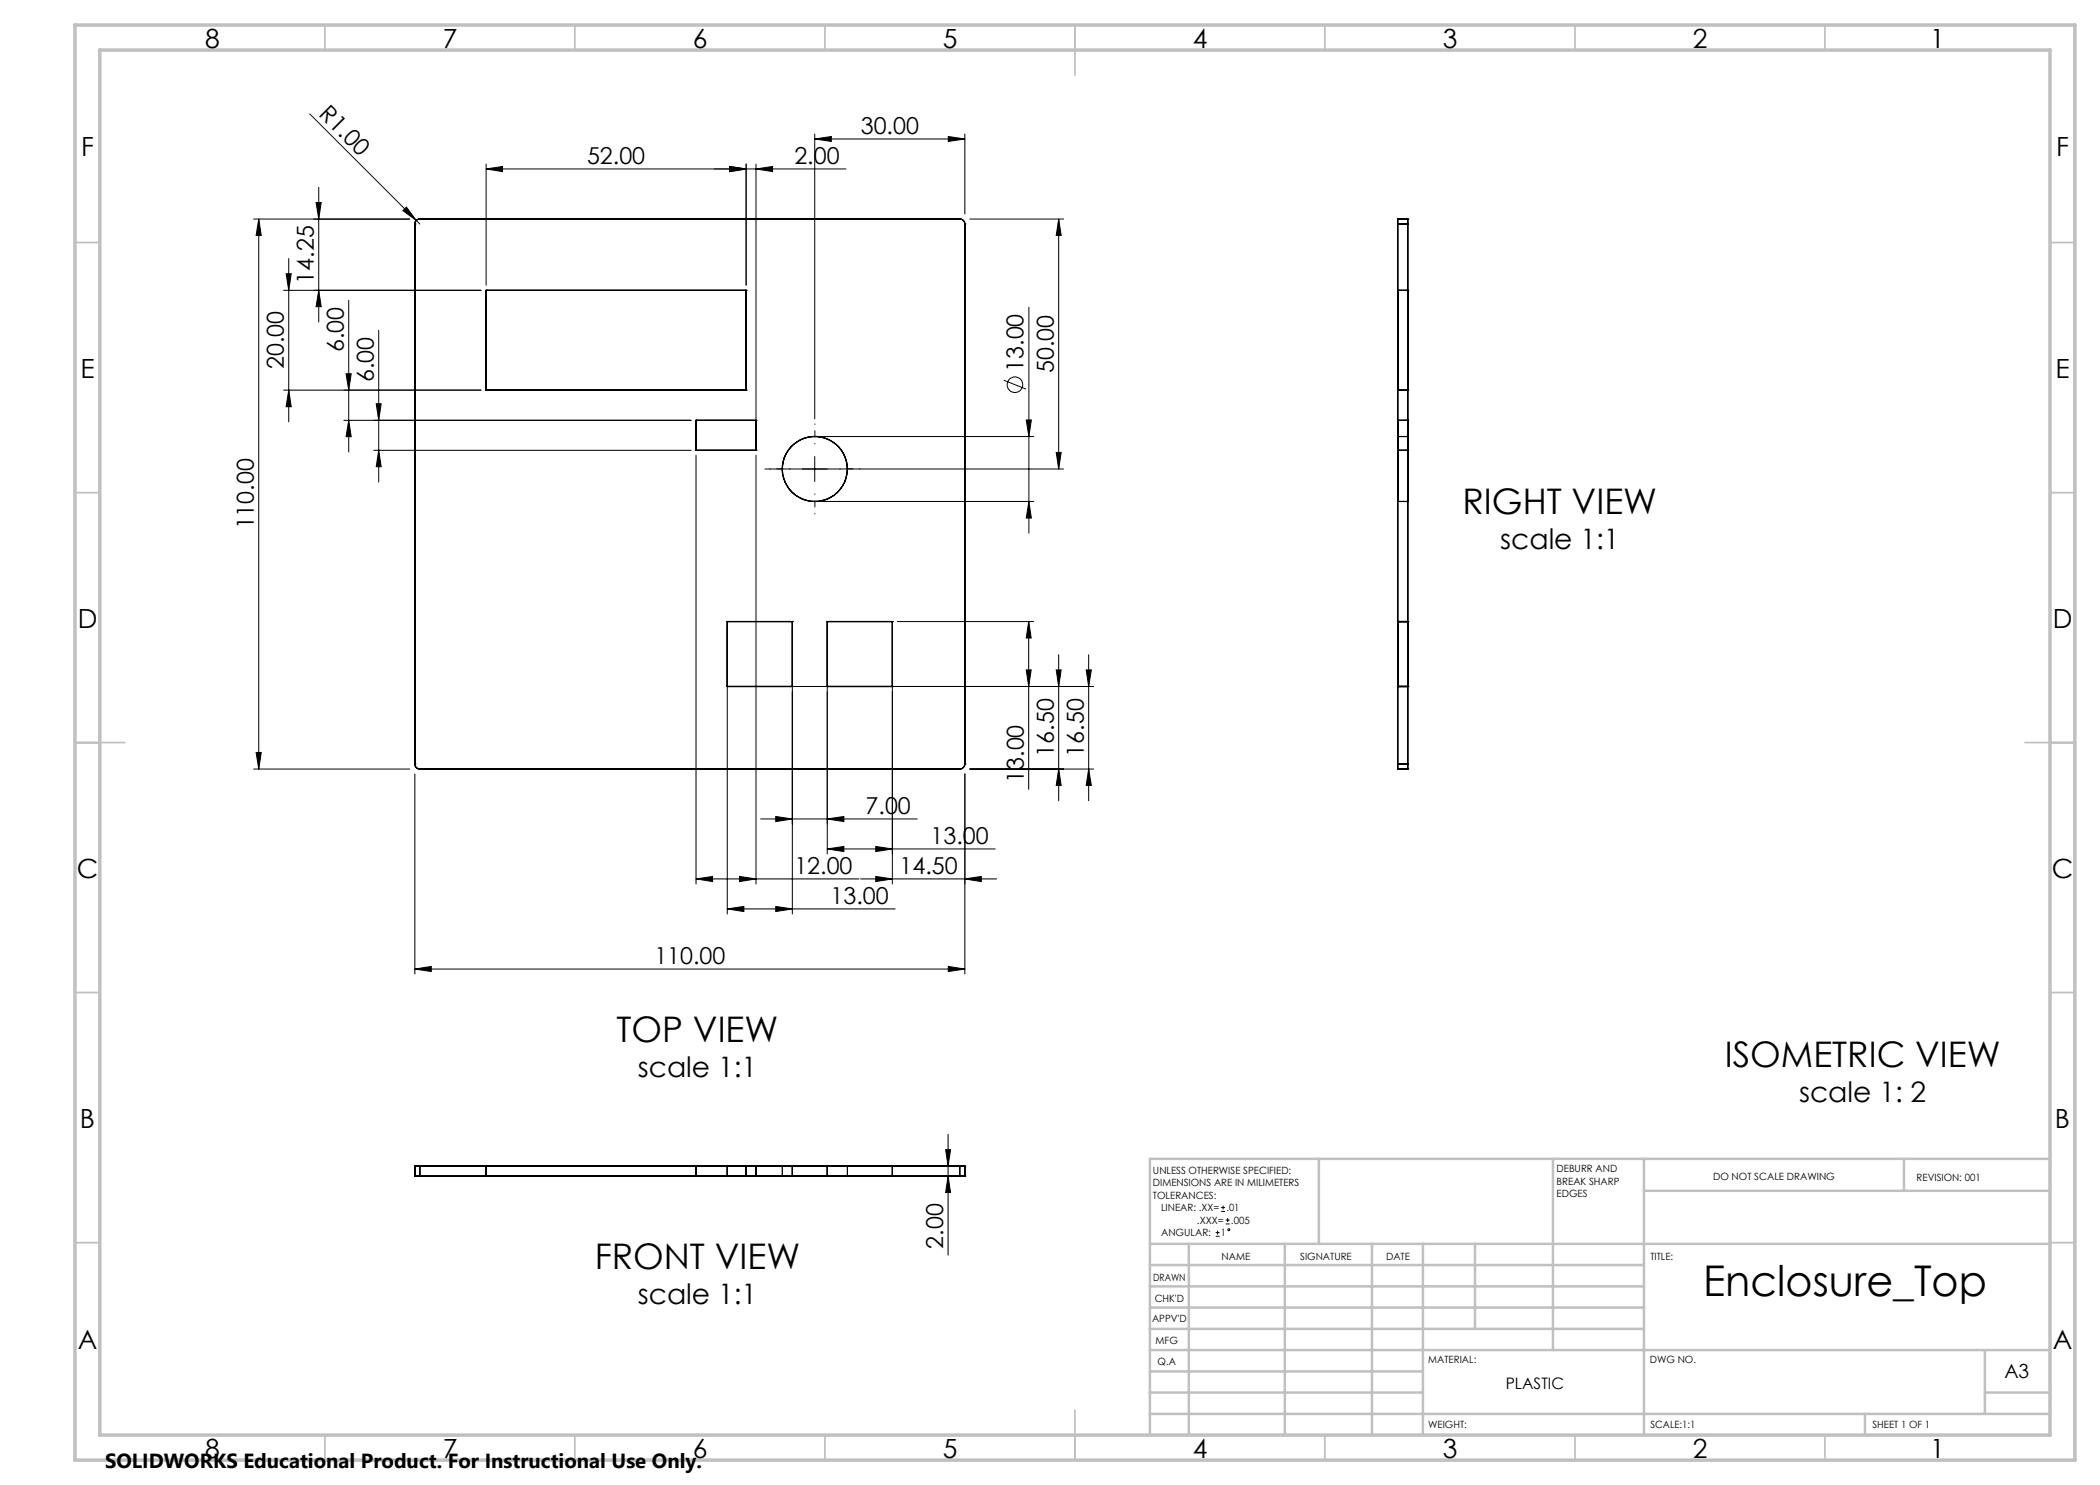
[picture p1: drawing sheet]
<svg xmlns="http://www.w3.org/2000/svg" width="420mm" height="297mm" viewBox="0 0 420 297" stroke-linecap="round" stroke-linejoin="round" font-family="sans-serif">
<g fill="none" stroke="#c0c0c0" stroke-width=".35">
<path d="M65 5v5M115 5v5M165 5v5M215 5v10M265 5v5M315 5v5M365 5v5M15 48.5h5M410 48.5h5M15 98.5h5M410 98.5h5M15 148.5h10"/>
<path d="M405 148.5h10M15 198.5h5M410 198.5h5M15 248.5h5M410 248.5h5M65 287v5M115 287v5M165 287v5M215 282v10M265 287v5M315 287v5M365 287v5"/>
</g>
<g fill="none" stroke="#c0c0c0" stroke-width=".5">
<path d="M263.8 231.8v17M310.6 231.8v38.2M328.8 231.8v55.2M328.8 238.2h81.2M380.8 231.8v6.4M410 231.8h-180v55.2M230 248.8h180M230 257.3h98.8M230 253h98.8M237.8 248.8v38.2M257 248.8v38.2M274.4 248.8v38.2"/>
<path d="M284.6 248.8v38.2M295 248.8v17M230 265.8h98.8M230 261.5h98.8M230 278.5h54.6M230 274.3h54.6M230 270h180M397 278.5h13M397 270v12.8M230 282.8h180M373 282.8v4.2"/>
</g>
<path d="M15 5h400v287h-400zM20 10h390v277h-390z" fill="none" stroke="#c0c0c0" stroke-width=".7"/>
<g fill="none" stroke="#000" stroke-width=".2">
<path d="M61.9 22.8l21.4 21.3M63.7 37.5v26.9M97.2 33.8l3.3-.5v1zM97.2 33.8h72M97.2 32.8v24.2M145.9 33.3l3.3 .5-3.3 .5zM149.2 32.8v24.2M151.2 33.8l3.3-.5v1zM151.2 32.8v53.2M162.9 27.8l3.4-.5v1zM162.9 26.8v57M162.9 27.8h30.1"/>
<path d="M189.7 27.3l3.3 .5-3.3 .5zM193 26.8v16M50.7 43.8h31.3M51.8 43.8l.4 3.3h-1zM51.8 43.8v110M56.7 58.1h39.5M57.2 54.7h1l-.5 3.4zM57.7 51.7v32.7M63.2 40.5h1l-.5 3.3zM63.7 58.1l.5 3.2h-1zM80.6 42.1l.7-.7 2 2.7zM83.3 44.1l.7 .7"/>
<path d="M194 43.8h18.7M211.7 43.8l.5 3.3h-1zM211.7 43.8v50M56.7 78h39.5M57.7 78l.5 3.3h-1zM69.2 74.8h1l-.5 3.2zM69.7 60.1v30.3M75.7 66.1v30.3M200.8 76.1l4.4 1.7M205.8 61.5v45.1M69.7 84.1l.5 3.2h-1zM74.8 90.1h63.4"/>
<path d="M75.2 80.7h1l-.5 3.4zM75.7 90.1l.5 3.2h-1zM138.2 84.1h-69.4M139.2 91v85.8M151.2 91v85.8M153 93.8h59.7M162.9 91.3v5M164 87.3h42.8M205.2 84h1.1l-.5 3.3zM211.2 90.5h1l-.5 3.3zM164 100.3h42.8M205.8 100.3l.5 3.3h-1.1z"/>
<path d="M145.5 125.3v57.5M146.5 137.3h72.2M158.5 125.3v57.5M165.5 125.3v45.5M178.5 125.3v51.5M179.5 124.3h27.2M205.2 134h1l-.5 3.3zM205.7 124.3l.5 3.3h-1zM205.7 124.3v33.6M211.2 134h1l-.5 3.3zM211.7 130.9v29.3M217.2 134h1.1l-.6 3.3z"/>
<path d="M217.7 130.9v29.3M50.7 153.8h31.3M51.2 150.5h1l-.4 3.3zM83 154.8v40M193 154.8v40M194 153.8h24.7M211.7 153.8l.5 3.3h-1zM217.7 153.8l.6 3.3h-1.1zM139.2 175.8l3.3-.5v1zM139.2 175.8h32.6M147.9 175.3l3.3 .5-3.3 .5zM152.1 163.8h31.3"/>
<path d="M155.2 163.3l3.3 .5-3.3 .5zM165.5 169.8l3.3-.5v1zM165.5 169.8h33.5M165.5 163.8l3.3-.5v1zM172.1 175.8h27.2M175.2 169.3l3.3 .5-3.3 .5zM175.2 175.3l3.3 .5-3.3 .5zM193 175.8l3.3-.5v1zM83 193.8l3.3-.5v1zM83 193.8h110M145.5 181.8l3.3-.5v1zM145.5 181.8h33.5"/>
<path d="M155.2 181.3l3.3 .5-3.3 .5zM189.7 193.3l3.3 .5-3.3 .5zM188.6 235.2h3.3M188.6 233.2h3.3M189.1 229.9h1l-.5 3.3zM189.6 235.2l.5 3.3h-1zM189.6 226.9v24.1M243.1 247.3h.8M243.1 246.5h.8M243.5 246.1v.8M244.2 242.3h.8M244.2 241.5h.8"/>
<path d="M244.6 241.1v.8M245.1 244.8h.8M245.1 244h.8M245.5 243.6v.8"/>
<circle cx="203" cy="76.9" r="1.55"/>
<circle cx="245.8" cy="245.9" r=".19"/>
</g>
<path d="M158 93.8h-4M163 88.8v-4M163 98.8v4M168 93.8h4" fill="none" stroke="#000" stroke-width=".2" stroke-dasharray="15.2 1.3 1.3 1.3" stroke-dashoffset="15.1"/>
<g fill="#000">
<path d="M80.6 42.1l.7-.7 2 2.7z"/>
<path d="M97.2 33.8l3.3-.5v1zM145.9 33.3l3.3 .5-3.3 .5z"/>
<path d="M151.2 33.8l3.3-.5v1zM145.9 33.3l3.3 .5-3.3 .5z"/>
<path d="M162.9 27.8l3.4-.5v1zM189.7 27.3l3.3 .5-3.3 .5z"/>
<path d="M51.8 43.8l.4 3.3h-1zM51.2 150.5h1l-.4 3.3zM57.2 54.7h1l-.5 3.4zM57.7 78l.5 3.3h-1zM217.2 134h1.1l-.6 3.3zM217.7 153.8l.6 3.3h-1.1zM205.7 124.3l.5 3.3h-1zM205.2 134h1l-.5 3.3zM211.2 134h1l-.5 3.3zM211.7 153.8l.5 3.3h-1zM75.2 80.7h1l-.5 3.4zM75.7 90.1l.5 3.2h-1z"/>
<path d="M63.7 58.1l.5 3.2h-1zM63.2 40.5h1l-.5 3.3zM205.8 100.3l.5 3.3h-1.1zM205.2 84h1.1l-.5 3.3zM211.2 90.5h1l-.5 3.3zM211.7 43.8l.5 3.3h-1zM189.6 235.2l.5 3.3h-1zM189.1 229.9h1l-.5 3.3z"/>
<path d="M69.7 84.1l.5 3.2h-1zM69.2 74.8h1l-.5 3.2z"/>
<path d="M165.5 169.8l3.3-.5v1zM175.2 169.3l3.3 .5-3.3 .5z"/>
<path d="M193 175.8l3.3-.5v1zM175.2 175.3l3.3 .5-3.3 .5z"/>
<path d="M83 193.8l3.3-.5v1zM189.7 193.3l3.3 .5-3.3 .5zM145.5 181.8l3.3-.5v1zM155.2 181.3l3.3 .5-3.3 .5zM155.2 163.3l3.3 .5-3.3 .5zM165.5 163.8l3.3-.5v1zM139.2 175.8l3.3-.5v1zM147.9 175.3l3.3 .5-3.3 .5z"/>
</g>
<g fill="none" stroke="#000" stroke-width=".25">
<path d="M83 44.8v108M83 44.8h.1M84 43.8a.96 .96 0 0 0-1 1M84 43.8h107.9M84 43.8h.1M97.2 58.1v19.9M97.2 58.1h52M97.2 58.1h.1M149.2 58.1v19.9M149.2 58.1h.1M191.9 43.8a1.02 1.02 0 0 1 1.1 1M191.9 43.8h.1"/>
<path d="M193 44.8h.1M193 44.8v108M279.5 43.8v1M279.5 43.8h.1M279.5 58.1h.1M279.5 58.1h2.1M279.5 43.8h2.1M279.5 44.8v108M279.5 44.8h2.1M281.6 43.8v1M281.6 58.1h.1M281.6 43.8h.1"/>
<path d="M281.6 44.8v108M97.2 78h52M97.2 78h.1M149.2 78h.1M279.5 78h.1M279.5 78h2.1M281.6 78h.1M139.2 90.1h12M139.2 84.1v6M139.2 84.1h12M139.2 90.1h.1M139.2 84.1h.1"/>
<path d="M151.2 90.1h.1M151.2 84.1h.1M151.2 84.1v6M279.5 87.3v13zM279.5 90.1h.1M279.5 84.1h.1M279.5 90.1h2.1M279.5 84.1h2.1M279.5 87.3h2.1M281.6 87.3v13zM281.6 90.1h.1M281.6 84.1h.1"/>
<path d="M279.5 100.3h2.1M145.5 137.3h13M145.5 124.3h13M145.5 124.3v13M145.5 124.3h.1M145.5 137.3h.1M158.5 137.3h.1M158.5 124.3h.1M158.5 124.3v13M165.5 137.3h13M165.5 124.3h13M165.5 124.3v13"/>
<path d="M165.5 137.3h.1M165.5 124.3h.1M178.5 124.3v13M178.5 137.3h.1M178.5 124.3h.1M279.5 137.3h.1M279.5 124.3h.1M279.5 137.3h2.1M279.5 124.3h2.1M281.6 137.3h.1M281.6 124.3h.1M83 152.8a1.02 1.02 0 0 0 1 1"/>
<path d="M83 152.8h.1M84 153.8h107.9M84 153.8h.1M191.9 153.8h.1M193 152.8a1.09 1.09 0 0 1-1.1 1M193 152.8h.1M279.5 152.8v1M279.5 153.8h.1M279.5 153.8h2.1M279.5 152.8h2.1M281.6 152.8v1M281.6 153.8h.1"/>
<path d="M83 233.2h.1M83 235.2h.1M83 233.2h1M83 235.2h1M83 233.2v2M84 233.2h107.9M84 235.2h107.9M84 233.2v2M97.2 235.2h.1M97.2 233.2h.1M97.2 233.2v2M139.2 233.2h.1"/>
<path d="M139.2 235.2h.1M139.2 233.2v2M145.5 235.2h.1M145.5 233.2h.1M145.5 233.2v2M149.2 233.2h.1M149.2 235.2h.1M149.2 233.2v2M151.2 233.2h.1M151.2 235.2h.1M151.2 233.2v2M156.5 235.2h13z"/>
<path d="M156.5 233.2h13zM156.5 233.2v2M158.5 233.2h.1M158.5 235.2h.1M158.5 233.2v2M165.5 233.2h.1M165.5 235.2h.1M165.5 233.2v2M169.5 233.2v2M178.5 233.2h.1M178.5 235.2h.1M178.5 233.2v2"/>
<path d="M191.9 233.2h1.1M191.9 235.2h1.1M191.9 233.2v2M193 233.2h.1M193 235.2h.1M193 233.2v2"/>
<circle cx="163" cy="93.8" r="6.5"/>
</g>
<text font-size="8.5" x="340.6" y="259.3">Enclosure_Top</text>
<g font-size="7.1">
<text x="292.5" y="102.8">RIGHT VIEW</text>
<text x="123.3" y="208.4">TOP VIEW</text>
<text x="344.9" y="213.4">ISOMETRIC VIEW</text>
<text x="118.9" y="253.8">FRONT VIEW</text>
</g>
<g font-size="5.6">
<text x="300" y="109.8">scale 1:1</text>
<text x="127.6" y="215.4">scale 1:1</text>
<text x="359.8" y="220.4">scale 1: 2</text>
<text x="127.6" y="260.8">scale 1:1</text>
</g>
<g font-size="5.3">
<text x="41" y="9.5">8</text>
<text x="88.5" y="9.5">7</text>
<text x="138.5" y="9.5">6</text>
<text x="188.5" y="9.5">5</text>
<text x="238.5" y="9.5">4</text>
<text x="288.5" y="9.5">3</text>
<text x="338.5" y="9.5">2</text>
<text x="386" y="9.5">1</text>
<text x="16.2" y="31.3">F</text>
<text x="411.2" y="31.3">F</text>
<text x="16.1" y="75.5">E</text>
<text x="411.1" y="75.5">E</text>
<text x="15.5" y="125.5">D</text>
<text x="410.5" y="125.5">D</text>
<text x="15.4" y="175.5">C</text>
<text x="410.4" y="175.5">C</text>
<text x="16" y="225.5">B</text>
<text x="411" y="225.5">B</text>
<text x="15.5" y="269.8">A</text>
<text x="410.5" y="269.8">A</text>
<text x="41" y="291.5">8</text>
<text x="88.5" y="291.5">7</text>
<text x="138.5" y="291.5">6</text>
<text x="188.5" y="291.5">5</text>
<text x="238.5" y="291.5">4</text>
<text x="288.5" y="291.5">3</text>
<text x="338.5" y="291.5">2</text>
<text x="386" y="291.5">1</text>
</g>
<g font-size="4.7">
<text x="63.6" y="23" transform="rotate(45 63.6 23)">R1.00</text>
<text x="172.2" y="26.8">30.00</text>
<text x="117.4" y="32.8">52.00</text>
<text x="158.9" y="32.8">2.00</text>
<text x="62.7" y="56.7" transform="rotate(-90 62.7 56.7)">14.25</text>
<text x="68.7" y="70.4" transform="rotate(-90 68.7 70.4)">6.00</text>
<text x="56.7" y="73.9" transform="rotate(-90 56.7 73.9)">20.00</text>
<text x="74.7" y="76.4" transform="rotate(-90 74.7 76.4)">6.00</text>
<text x="204.7" y="74.4" transform="rotate(-90 204.7 74.4)">13.00</text>
<text x="210.7" y="74.6" transform="rotate(-90 210.7 74.6)">50.00</text>
<text x="50.7" y="105.9" transform="rotate(-90 50.7 105.9)">110.00</text>
<text x="210.7" y="151.3" transform="rotate(-90 210.7 151.3)">16.50</text>
<text x="216.7" y="151.3" transform="rotate(-90 216.7 151.3)">16.50</text>
<text x="204.7" y="156.6" transform="rotate(-90 204.7 156.6)">13.00</text>
<text x="173.1" y="162.8">7.00</text>
<text x="186.1" y="168.8">13.00</text>
<text x="158.9" y="174.8">12.00</text>
<text x="179.9" y="174.8">14.50</text>
<text x="166.1" y="180.8">13.00</text>
<text x="130.9" y="192.8">110.00</text>
<text x="188.6" y="249.7" transform="rotate(-90 188.6 249.7)">2.00</text>
</g>
<text font-size="4.1" x="21" y="293.7">SOLIDWORKS Educational Product. For Instructional Use Only.</text>
<text font-size="3.9" x="400.9" y="275.5">A3</text>
<text font-size="3.2" x="301.2" y="277.9">PLASTIC</text>
<g font-size="2">
<text x="230.6" y="234.8">UNLESS OTHERWISE SPECIFIED:</text>
<text x="230.6" y="237.3">DIMENSIONS ARE IN MILIMETERS</text>
<text x="230.6" y="239.8">TOLERANCES:</text>
<text x="311.3" y="234.5">DEBURR AND</text>
<text x="311.3" y="237">BREAK SHARP</text>
<text x="311.3" y="239.5">EDGES</text>
<text x="342.6" y="236">DO NOT SCALE DRAWING</text>
<text x="383.3" y="236.2">REVISION: 001</text>
<text x="232.2" y="242.3">LINEAR: .XX=</text>
<text x="239.4" y="244.8">.XXX=</text>
<text x="245.3" y="242.3">.01</text>
<text x="246.2" y="244.8">.005</text>
<text x="232.2" y="247.3">ANGULAR:</text>
<text x="244.2" y="247.3">1</text>
<text x="244.3" y="252">NAME</text>
<text x="260" y="251.9">SIGNATURE</text>
<text x="277.2" y="251.9">DATE</text>
<text x="330.1" y="251.9">TITLE:</text>
<text x="230.6" y="256.1">DRAWN</text>
<text x="230.9" y="260.3">CHK'D</text>
<text x="230.4" y="264.4">APPV'D</text>
<text x="231.1" y="268.8">MFG</text>
<text x="231.5" y="273">Q.A</text>
<text x="285.6" y="272.5">MATERIAL:</text>
<text x="330" y="272.5">DWG NO.</text>
<text x="285.6" y="285.5">WEIGHT:</text>
<text x="330.1" y="285.6">SCALE:1:1</text>
<text x="374.5" y="285.6">SHEET 1 OF 1</text>
</g>
</svg>
